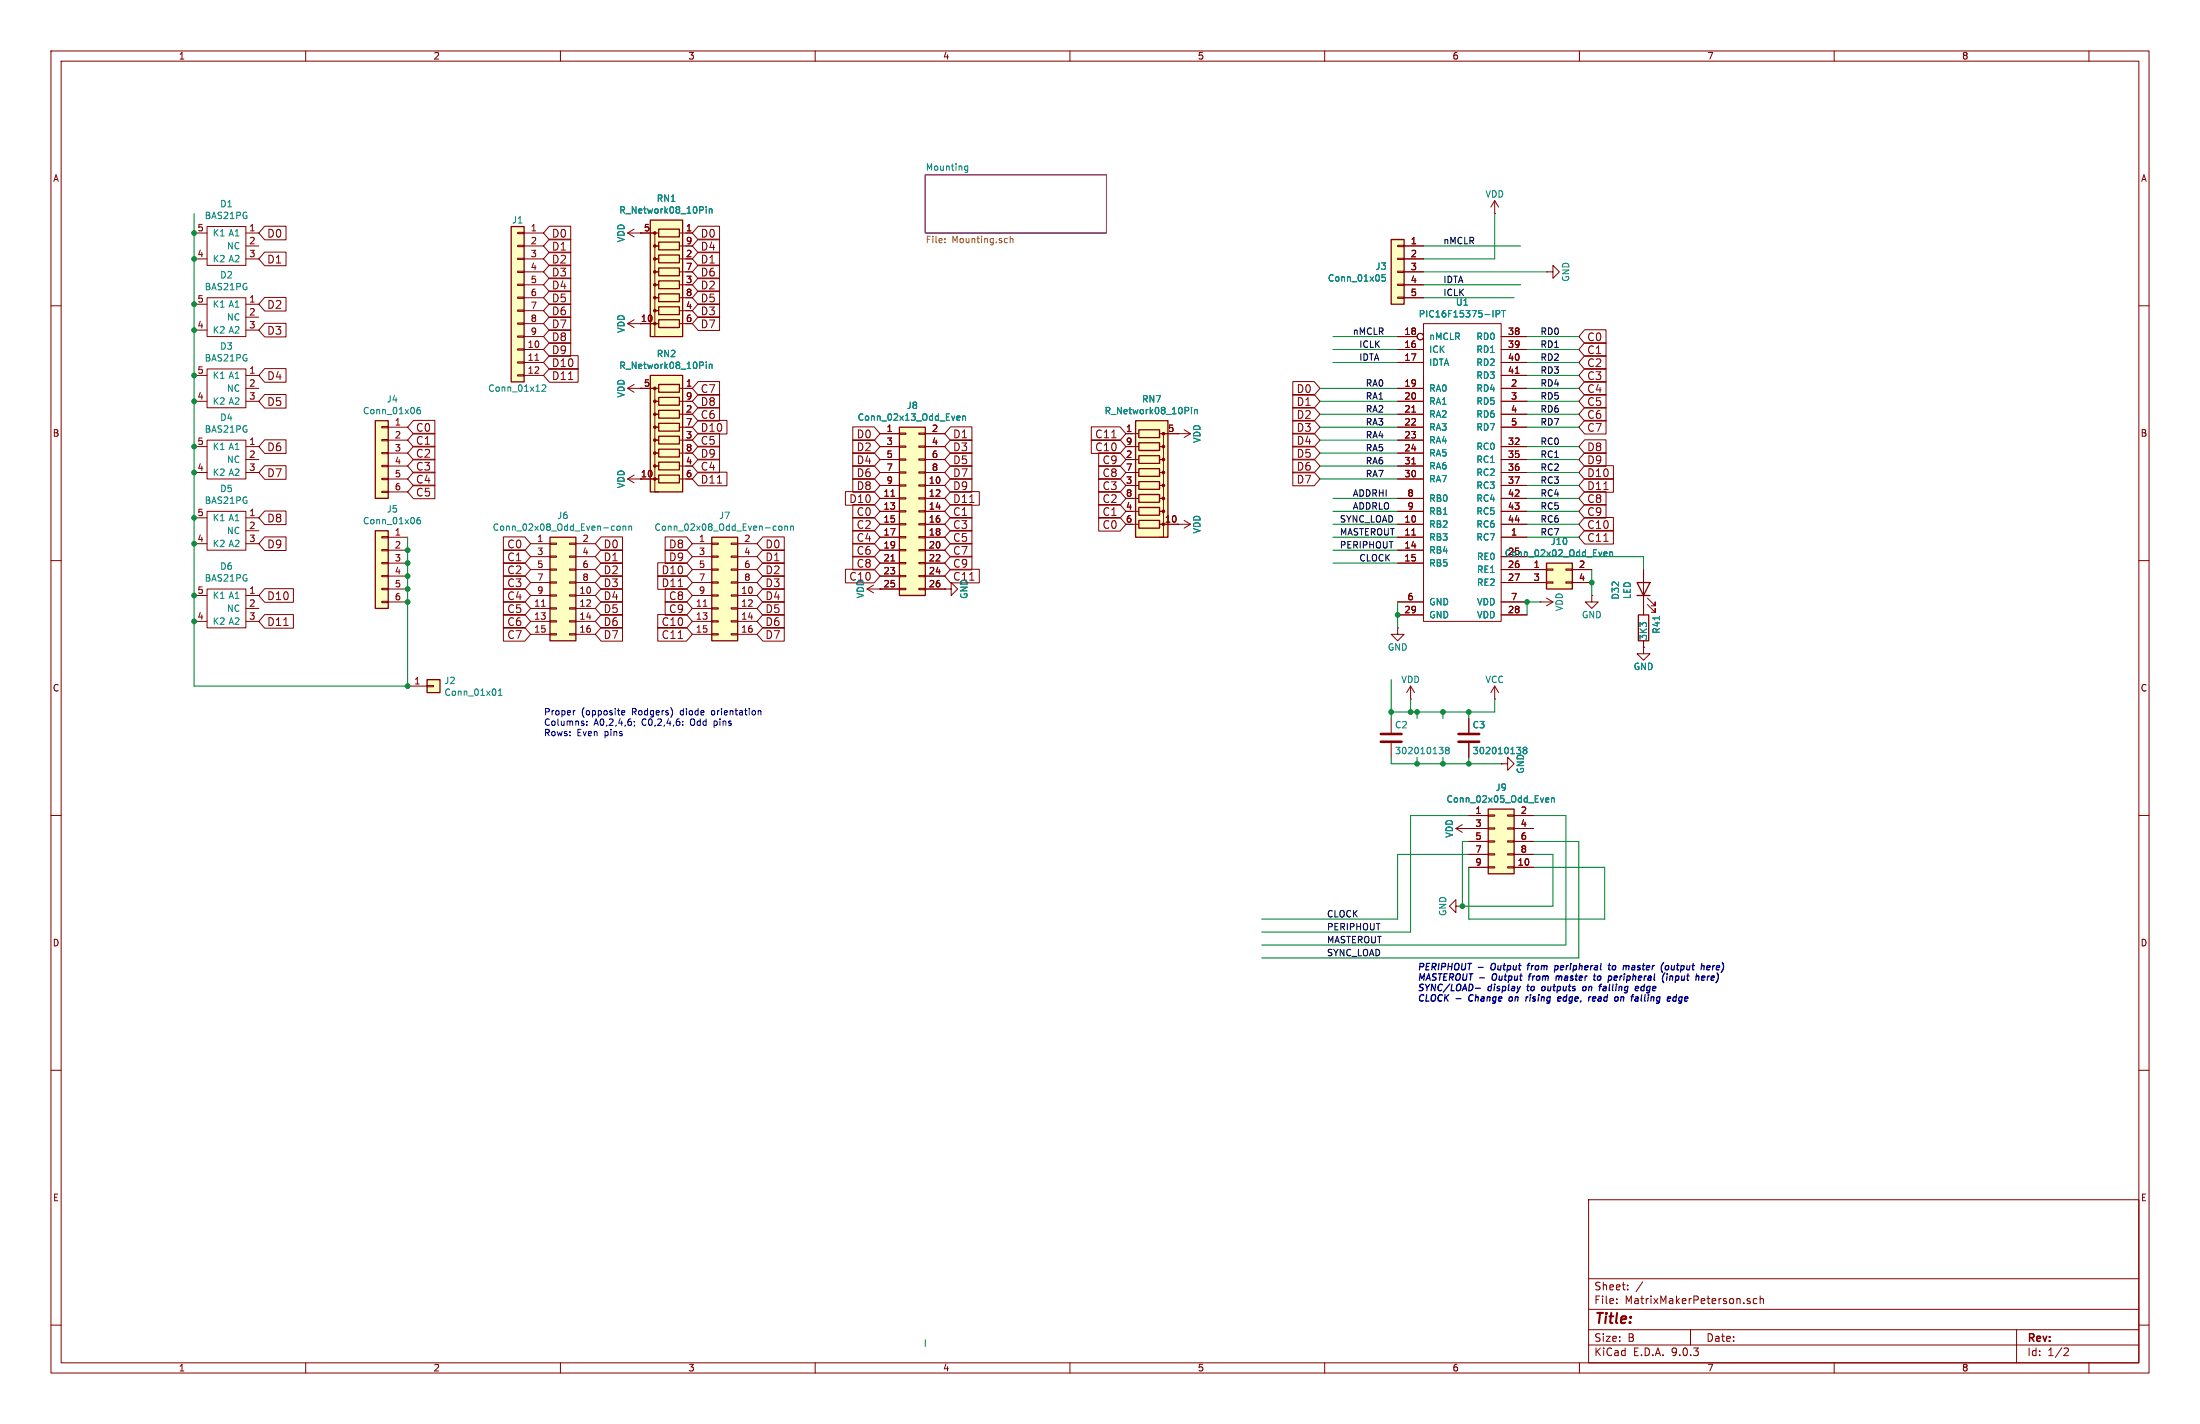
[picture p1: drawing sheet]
EESchema Schematic File Version 4
EELAYER 30 0
EELAYER END
$Descr B 17000 11000
encoding utf-8
Sheet 1 2
Title ""
Date ""
Rev ""
Comp ""
Comment1 ""
Comment2 ""
Comment3 ""
Comment4 ""
$EndDescr
$Comp
L 156adapter-rescue:Conn_01x12-conn J1
U 1 1
P 4000 2300
F 0 "J1" H 4000 2900 50  0000 C CNN
F 1 "Conn_01x12" H 4000 1600 50  0000 C CNN
F 2 "CLRConnector:KK156-12" H 4000 2300 50  0001 C CNN
F 3 "" H 4000 2300 50  0001 C CNN
	1    4000 2300
	-1   0    0    -1  
$EndComp
Text GLabel 4200 1800 2    60   Input ~ 0
D0
Text GLabel 4200 1900 2    60   Input ~ 0
D1
Text GLabel 4200 2000 2    60   Input ~ 0
D2
Text GLabel 4200 2100 2    60   Input ~ 0
D3
Text GLabel 4200 2200 2    60   Input ~ 0
D4
Text GLabel 4200 2300 2    60   Input ~ 0
D5
Text GLabel 4200 2400 2    60   Input ~ 0
D6
Text GLabel 4200 2500 2    60   Input ~ 0
D7
Text GLabel 4200 2700 2    60   Input ~ 0
D9
Text GLabel 4200 2800 2    60   Input ~ 0
D10
Text GLabel 4200 2900 2    60   Input ~ 0
D11
Text GLabel 4200 2600 2    60   Input ~ 0
D8
Text GLabel 6800 3750 0    60   Input ~ 0
D8
Text GLabel 6800 3350 0    60   Input ~ 0
D0
Text GLabel 7300 3350 2    60   Input ~ 0
D1
Text GLabel 6800 3450 0    60   Input ~ 0
D2
Text GLabel 7300 3450 2    60   Input ~ 0
D3
Text GLabel 6800 3550 0    60   Input ~ 0
D4
Text GLabel 7300 3550 2    60   Input ~ 0
D5
Text GLabel 6800 3650 0    60   Input ~ 0
D6
Text GLabel 7300 3650 2    60   Input ~ 0
D7
Text GLabel 6800 3850 0    60   Input ~ 0
D10
Text GLabel 7300 3750 2    60   Input ~ 0
D9
Text GLabel 7300 3850 2    60   Input ~ 0
D11
$Sheet
S 7150 1350 1400 450 
U 6018273B
F0 "Mounting" 50
F1 "Mounting.sch" 50
$EndSheet
Text GLabel 2000 1800 2    60   Input ~ 0
D0
Text GLabel 2000 2000 2    60   Input ~ 0
D1
Text GLabel 2000 2350 2    60   Input ~ 0
D2
Text GLabel 2000 2550 2    60   Input ~ 0
D3
Text GLabel 2000 2900 2    60   Input ~ 0
D4
Text GLabel 2000 3100 2    60   Input ~ 0
D5
Text GLabel 2000 3450 2    60   Input ~ 0
D6
Text GLabel 2000 3650 2    60   Input ~ 0
D7
Text GLabel 2000 4200 2    60   Input ~ 0
D9
Text GLabel 2000 4600 2    60   Input ~ 0
D10
Text GLabel 2000 4800 2    60   Input ~ 0
D11
Text GLabel 2000 4000 2    60   Input ~ 0
D8
Wire Wire Line
	7150 10400 7150 10350
$Comp
L Connector_Generic:Conn_01x05 J3
U 1 1
P 10800 2100
F 0 "J3" H 10880 2142 50  0000 L CNN
F 1 "Conn_01x05" H 10880 2051 50  0000 L CNN
F 2 "Connector_PinHeader_2.54mm:PinHeader_1x06_P2.54mm_Vertical" H 10800 2100 50  0001 C CNN
F 3 "~" H 10800 2100 50  0001 C CNN
	1    10800 2100
	-1   0    0    -1  
$EndComp
Text Label 10550 3000 0    50   ~ 0
RA0
Text Label 10550 3100 0    50   ~ 0
RA1
Text Label 10550 3200 0    50   ~ 0
RA2
Text Label 10550 3300 0    50   ~ 0
RA3
Text Label 10550 3400 0    50   ~ 0
RA4
Text Label 10550 3500 0    50   ~ 0
RA5
Text Label 10550 3600 0    50   ~ 0
RA6
Text Label 10550 3700 0    50   ~ 0
RA7
Wire Wire Line
	10800 3000 10200 3000
Wire Wire Line
	10800 3100 10200 3100
Wire Wire Line
	10800 3200 10200 3200
Wire Wire Line
	10800 3300 10200 3300
Wire Wire Line
	10800 3400 10200 3400
Wire Wire Line
	10800 3500 10200 3500
Wire Wire Line
	10800 3700 10200 3700
Wire Wire Line
	10800 3600 10200 3600
Text Label 11900 3450 0    50   ~ 0
RC0
Text Label 11900 3550 0    50   ~ 0
RC1
Text Label 11900 3650 0    50   ~ 0
RC2
Text Label 11900 3850 0    50   ~ 0
RC4
Text Label 11900 3950 0    50   ~ 0
RC5
Text Label 11900 4050 0    50   ~ 0
RC6
Text Label 11900 4150 0    50   ~ 0
RC7
Wire Wire Line
	11800 3550 12200 3550
Text Label 11900 3750 0    50   ~ 0
RC3
Wire Wire Line
	11800 3450 12200 3450
Wire Wire Line
	11800 3750 12200 3750
Wire Wire Line
	11800 3650 12200 3650
Wire Wire Line
	11800 4050 12200 4050
Wire Wire Line
	11800 4150 12200 4150
Wire Wire Line
	11800 3850 12200 3850
Wire Wire Line
	11800 3950 12200 3950
$Comp
L Connector_Generic:Conn_02x05_Odd_Even J9
U 1 1
P 11550 6500
F 0 "J9" H 11600 6917 50  0000 C CNN
F 1 "Conn_02x05_Odd_Even" H 11600 6826 50  0000 C CNN
F 2 "CLRLibrary:RibbonCableSocket_10_OddEven" H 11550 6500 50  0001 C CNN
F 3 "~" H 11550 6500 50  0001 C CNN
	1    11550 6500
	1    0    0    -1  
$EndComp
Text GLabel 10200 3000 0    60   Input ~ 0
D0
Text GLabel 10200 3100 0    60   Input ~ 0
D1
Text GLabel 10200 3200 0    60   Input ~ 0
D2
Text GLabel 10200 3300 0    60   Input ~ 0
D3
Text GLabel 10200 3400 0    60   Input ~ 0
D4
Text GLabel 10200 3500 0    60   Input ~ 0
D5
Text GLabel 10200 3600 0    60   Input ~ 0
D6
Text GLabel 10200 3700 0    60   Input ~ 0
D7
Text GLabel 6800 3950 0    60   Input ~ 0
C0
Text GLabel 6800 4050 0    60   Input ~ 0
C2
Text GLabel 7300 3950 2    60   Input ~ 0
C1
Text GLabel 6800 4150 0    60   Input ~ 0
C4
Text GLabel 7300 4050 2    60   Input ~ 0
C3
Wire Wire Line
	1500 1650 1500 1800
$Comp
L CLRLibrary:BAS21PG D1
U 1 1
P 1850 1700
F 0 "D1" H 1950 1825 50  0000 C CNN
F 1 "BAS21PG" H 1950 1734 50  0000 C CNN
F 2 "Package_TO_SOT_SMD:SOT-23-5_HandSoldering" H 1850 1700 50  0001 C CNN
F 3 "" H 1850 1700 50  0001 C CNN
	1    1850 1700
	-1   0    0    -1  
$EndComp
Wire Wire Line
	1500 2000 1500 2350
Wire Wire Line
	1500 1800 1500 2000
Connection ~ 1500 1800
Connection ~ 1500 2000
$Comp
L CLRLibrary:BAS21PG D2
U 1 1
P 1850 2250
F 0 "D2" H 1950 2375 50  0000 C CNN
F 1 "BAS21PG" H 1950 2284 50  0000 C CNN
F 2 "Package_TO_SOT_SMD:SOT-23-5_HandSoldering" H 1850 2250 50  0001 C CNN
F 3 "" H 1850 2250 50  0001 C CNN
	1    1850 2250
	-1   0    0    -1  
$EndComp
$Comp
L CLRLibrary:BAS21PG D3
U 1 1
P 1850 2800
F 0 "D3" H 1950 2925 50  0000 C CNN
F 1 "BAS21PG" H 1950 2834 50  0000 C CNN
F 2 "Package_TO_SOT_SMD:SOT-23-5_HandSoldering" H 1850 2800 50  0001 C CNN
F 3 "" H 1850 2800 50  0001 C CNN
	1    1850 2800
	-1   0    0    -1  
$EndComp
$Comp
L CLRLibrary:BAS21PG D4
U 1 1
P 1850 3350
F 0 "D4" H 1950 3475 50  0000 C CNN
F 1 "BAS21PG" H 1950 3384 50  0000 C CNN
F 2 "Package_TO_SOT_SMD:SOT-23-5_HandSoldering" H 1850 3350 50  0001 C CNN
F 3 "" H 1850 3350 50  0001 C CNN
	1    1850 3350
	-1   0    0    -1  
$EndComp
$Comp
L CLRLibrary:BAS21PG D5
U 1 1
P 1850 3900
F 0 "D5" H 1950 4025 50  0000 C CNN
F 1 "BAS21PG" H 1950 3934 50  0000 C CNN
F 2 "Package_TO_SOT_SMD:SOT-23-5_HandSoldering" H 1850 3900 50  0001 C CNN
F 3 "" H 1850 3900 50  0001 C CNN
	1    1850 3900
	-1   0    0    -1  
$EndComp
$Comp
L CLRLibrary:BAS21PG D6
U 1 1
P 1850 4500
F 0 "D6" H 1950 4625 50  0000 C CNN
F 1 "BAS21PG" H 1950 4534 50  0000 C CNN
F 2 "Package_TO_SOT_SMD:SOT-23-5_HandSoldering" H 1850 4500 50  0001 C CNN
F 3 "" H 1850 4500 50  0001 C CNN
	1    1850 4500
	-1   0    0    -1  
$EndComp
Wire Wire Line
	1500 2350 1500 2550
Connection ~ 1500 2350
Connection ~ 1500 2550
Wire Wire Line
	1500 2550 1500 2900
Connection ~ 1500 2900
Wire Wire Line
	1500 2900 1500 3100
Connection ~ 1500 3100
Wire Wire Line
	1500 3100 1500 3450
Connection ~ 1500 3450
Wire Wire Line
	1500 3450 1500 3650
Connection ~ 1500 3650
Wire Wire Line
	1500 3650 1500 4000
Connection ~ 1500 4000
Wire Wire Line
	1500 4000 1500 4200
Connection ~ 1500 4200
Wire Wire Line
	1500 4200 1500 4600
Connection ~ 1500 4600
Wire Wire Line
	1500 4600 1500 4800
$Comp
L Connector_Generic:Conn_01x06 J4
U 1 1
P 2950 3500
F 0 "J4" H 2868 3917 50  0000 C CNN
F 1 "Conn_01x06" H 2868 3826 50  0000 C CNN
F 2 "Connector_PinHeader_2.54mm:PinHeader_1x06_P2.54mm_Vertical" H 2950 3500 50  0001 C CNN
F 3 "~" H 2950 3500 50  0001 C CNN
	1    2950 3500
	-1   0    0    -1  
$EndComp
Text GLabel 3150 3300 2    60   Input ~ 0
C0
Text GLabel 3150 3400 2    60   Input ~ 0
C1
Text GLabel 3150 3500 2    60   Input ~ 0
C2
Text GLabel 3150 3600 2    60   Input ~ 0
C3
Text GLabel 3150 3700 2    60   Input ~ 0
C4
$Comp
L Connector_Generic:Conn_01x06 J5
U 1 1
P 2950 4350
F 0 "J5" H 2868 4767 50  0000 C CNN
F 1 "Conn_01x06" H 2868 4676 50  0000 C CNN
F 2 "Connector_PinHeader_2.54mm:PinHeader_1x06_P2.54mm_Vertical" H 2950 4350 50  0001 C CNN
F 3 "~" H 2950 4350 50  0001 C CNN
	1    2950 4350
	-1   0    0    -1  
$EndComp
Wire Wire Line
	1500 4800 1500 5300
Wire Wire Line
	1500 5300 3150 5300
Wire Wire Line
	3150 5300 3150 4650
Connection ~ 1500 4800
Connection ~ 3150 4250
Wire Wire Line
	3150 4250 3150 4150
Connection ~ 3150 4350
Wire Wire Line
	3150 4350 3150 4250
Connection ~ 3150 4450
Wire Wire Line
	3150 4450 3150 4350
Connection ~ 3150 4550
Wire Wire Line
	3150 4550 3150 4450
Connection ~ 3150 4650
Wire Wire Line
	3150 4650 3150 4550
$Comp
L CLRLibrary:R_Network08_10Pin RN1
U 1 1
P 5150 2200
F 0 "RN1" V 4483 2200 50  0000 C CNN
F 1 "R_Network08_10Pin" V 4574 2200 50  0000 C CNN
F 2 "CLRLibrary:EXBA10P" V 5725 2200 50  0001 C CNN
F 3 "http://www.vishay.com/docs/31509/csc.pdf" H 5150 2200 50  0001 C CNN
	1    5150 2200
	0    -1   1    0   
$EndComp
$Comp
L power:VDD #PWR?
U 1 1
P 4950 2500
AR Path="/5CFC7757/61FFE544" Ref="#PWR?"  Part="1" 
AR Path="/5CFEE74D/61FFE544" Ref="#PWR?"  Part="1" 
AR Path="/5CE81FF5/61FFE544" Ref="#PWR?"  Part="1" 
AR Path="/5CE982AE/61FFE544" Ref="#PWR?"  Part="1" 
AR Path="/5BA655A7/5D01C728/61FFE544" Ref="#PWR?"  Part="1" 
AR Path="/5D01CD70/61FFE544" Ref="#PWR?"  Part="1" 
AR Path="/5D08CCAD/61FFE544" Ref="#PWR?"  Part="1" 
AR Path="/5D117FD0/61FFE544" Ref="#PWR?"  Part="1" 
AR Path="/61FFE544" Ref="#PWR010"  Part="1" 
F 0 "#PWR010" H 4950 2350 50  0001 C CNN
F 1 "VDD" H 4950 2650 50  0000 C CNN
F 2 "" H 4950 2500 50  0001 C CNN
F 3 "" H 4950 2500 50  0001 C CNN
	1    4950 2500
	0    -1   -1   0   
$EndComp
$Comp
L power:VDD #PWR?
U 1 1
P 4950 1800
AR Path="/5CFC7757/61FFED93" Ref="#PWR?"  Part="1" 
AR Path="/5CFEE74D/61FFED93" Ref="#PWR?"  Part="1" 
AR Path="/5CE81FF5/61FFED93" Ref="#PWR?"  Part="1" 
AR Path="/5CE982AE/61FFED93" Ref="#PWR?"  Part="1" 
AR Path="/5BA655A7/5D01C728/61FFED93" Ref="#PWR?"  Part="1" 
AR Path="/5D01CD70/61FFED93" Ref="#PWR?"  Part="1" 
AR Path="/5D08CCAD/61FFED93" Ref="#PWR?"  Part="1" 
AR Path="/5D117FD0/61FFED93" Ref="#PWR?"  Part="1" 
AR Path="/61FFED93" Ref="#PWR09"  Part="1" 
F 0 "#PWR09" H 4950 1650 50  0001 C CNN
F 1 "VDD" H 4950 1950 50  0000 C CNN
F 2 "" H 4950 1800 50  0001 C CNN
F 3 "" H 4950 1800 50  0001 C CNN
	1    4950 1800
	0    -1   -1   0   
$EndComp
Text GLabel 5350 1800 2    60   Input ~ 0
D0
Text GLabel 5350 2000 2    60   Input ~ 0
D1
Text GLabel 5350 2200 2    60   Input ~ 0
D2
Text GLabel 5350 2400 2    60   Input ~ 0
D3
Text GLabel 5350 1900 2    60   Input ~ 0
D4
Text GLabel 5350 2300 2    60   Input ~ 0
D5
Text GLabel 5350 2100 2    60   Input ~ 0
D6
Text GLabel 5350 2500 2    60   Input ~ 0
D7
$Comp
L CLRLibrary:R_Network08_10Pin RN2
U 1 1
P 5150 3400
F 0 "RN2" V 4483 3400 50  0000 C CNN
F 1 "R_Network08_10Pin" V 4574 3400 50  0000 C CNN
F 2 "CLRLibrary:EXBA10P" V 5725 3400 50  0001 C CNN
F 3 "http://www.vishay.com/docs/31509/csc.pdf" H 5150 3400 50  0001 C CNN
	1    5150 3400
	0    -1   1    0   
$EndComp
$Comp
L power:VDD #PWR?
U 1 1
P 4950 3700
AR Path="/5CFC7757/62001956" Ref="#PWR?"  Part="1" 
AR Path="/5CFEE74D/62001956" Ref="#PWR?"  Part="1" 
AR Path="/5CE81FF5/62001956" Ref="#PWR?"  Part="1" 
AR Path="/5CE982AE/62001956" Ref="#PWR?"  Part="1" 
AR Path="/5BA655A7/5D01C728/62001956" Ref="#PWR?"  Part="1" 
AR Path="/5D01CD70/62001956" Ref="#PWR?"  Part="1" 
AR Path="/5D08CCAD/62001956" Ref="#PWR?"  Part="1" 
AR Path="/5D117FD0/62001956" Ref="#PWR?"  Part="1" 
AR Path="/62001956" Ref="#PWR012"  Part="1" 
F 0 "#PWR012" H 4950 3550 50  0001 C CNN
F 1 "VDD" H 4950 3850 50  0000 C CNN
F 2 "" H 4950 3700 50  0001 C CNN
F 3 "" H 4950 3700 50  0001 C CNN
	1    4950 3700
	0    -1   -1   0   
$EndComp
$Comp
L power:VDD #PWR?
U 1 1
P 4950 3000
AR Path="/5CFC7757/62001960" Ref="#PWR?"  Part="1" 
AR Path="/5CFEE74D/62001960" Ref="#PWR?"  Part="1" 
AR Path="/5CE81FF5/62001960" Ref="#PWR?"  Part="1" 
AR Path="/5CE982AE/62001960" Ref="#PWR?"  Part="1" 
AR Path="/5BA655A7/5D01C728/62001960" Ref="#PWR?"  Part="1" 
AR Path="/5D01CD70/62001960" Ref="#PWR?"  Part="1" 
AR Path="/5D08CCAD/62001960" Ref="#PWR?"  Part="1" 
AR Path="/5D117FD0/62001960" Ref="#PWR?"  Part="1" 
AR Path="/62001960" Ref="#PWR011"  Part="1" 
F 0 "#PWR011" H 4950 2850 50  0001 C CNN
F 1 "VDD" H 4950 3150 50  0000 C CNN
F 2 "" H 4950 3000 50  0001 C CNN
F 3 "" H 4950 3000 50  0001 C CNN
	1    4950 3000
	0    -1   -1   0   
$EndComp
Text GLabel 5350 3500 2    60   Input ~ 0
D9
Text GLabel 5350 3300 2    60   Input ~ 0
D10
Text GLabel 5350 3700 2    60   Input ~ 0
D11
Text GLabel 5350 3100 2    60   Input ~ 0
D8
$Comp
L 156adapter-rescue:Conn_02x08_Odd_Even-conn J6
U 1 1
P 4300 4500
F 0 "J6" H 4350 5017 50  0000 C CNN
F 1 "Conn_02x08_Odd_Even-conn" H 4350 4926 50  0000 C CNN
F 2 "CLRLibrary:MicromaTch-16" H 4300 4500 50  0001 C CNN
F 3 "" H 4300 4500 50  0001 C CNN
	1    4300 4500
	1    0    0    -1  
$EndComp
$Comp
L Device:LED D32
U 1 1
P 12700 4550
F 0 "D32" H 12691 4766 50  0000 C CNN
F 1 "LED" H 12691 4675 50  0000 C CNN
F 2 "LED_SMD:LED_0805_2012Metric" H 12700 4550 50  0001 C CNN
F 3 "~" H 12700 4550 50  0001 C CNN
	1    12700 4550
	0    -1   -1   0   
$EndComp
$Comp
L Device:R R41
U 1 1
P 12700 4850
F 0 "R41" V 12800 4800 50  0000 L CNN
F 1 "3K3" V 12700 4750 50  0000 L CNN
F 2 "Resistor_SMD:R_0603_1608Metric_Pad0.98x0.95mm_HandSolder" V 12630 4850 50  0001 C CNN
F 3 "~" H 12700 4850 50  0001 C CNN
	1    12700 4850
	1    0    0    -1  
$EndComp
$Comp
L power:VDD #PWR?
U 1 1
P 10900 5400
AR Path="/5CFC7757/5D07AF17" Ref="#PWR?"  Part="1" 
AR Path="/5CFEE74D/5D07AF17" Ref="#PWR?"  Part="1" 
AR Path="/5CE81FF5/5D07AF17" Ref="#PWR?"  Part="1" 
AR Path="/5CE982AE/5D07AF17" Ref="#PWR?"  Part="1" 
AR Path="/5BA655A7/5D01C728/5D07AF17" Ref="#PWR?"  Part="1" 
AR Path="/5D01CD70/5D07AF17" Ref="#PWR?"  Part="1" 
AR Path="/5D08CCAD/5D07AF17" Ref="#PWR?"  Part="1" 
AR Path="/5D117FD0/5D07AF17" Ref="#PWR?"  Part="1" 
AR Path="/5D07AF17" Ref="#PWR047"  Part="1" 
F 0 "#PWR047" H 10900 5250 50  0001 C CNN
F 1 "VDD" H 10900 5550 50  0000 C CNN
F 2 "" H 10900 5400 50  0001 C CNN
F 3 "" H 10900 5400 50  0001 C CNN
	1    10900 5400
	1    0    0    -1  
$EndComp
Wire Wire Line
	10900 5500 10900 5400
$Comp
L Device:C C?
U 1 1
P 10750 5700
AR Path="/5CFC7757/5D07AF05" Ref="C?"  Part="1" 
AR Path="/5CFEE74D/5D07AF05" Ref="C?"  Part="1" 
AR Path="/5CE81FF5/5D07AF05" Ref="C?"  Part="1" 
AR Path="/5CE982AE/5D07AF05" Ref="C?"  Part="1" 
AR Path="/5BA655A7/5D01C728/5D07AF05" Ref="C?"  Part="1" 
AR Path="/5D01CD70/5D07AF05" Ref="C?"  Part="1" 
AR Path="/5D08CCAD/5D07AF05" Ref="C?"  Part="1" 
AR Path="/5D117FD0/5D07AF05" Ref="C?"  Part="1" 
AR Path="/5D07AF05" Ref="C2"  Part="1" 
F 0 "C2" H 10775 5800 50  0000 L CNN
F 1 "302010138" H 10775 5600 50  0000 L CNN
F 2 "Capacitor_SMD:C_0603_1608Metric_Pad1.08x0.95mm_HandSolder" H 10788 5550 50  0001 C CNN
F 3 "" H 10750 5700 50  0001 C CNN
	1    10750 5700
	1    0    0    -1  
$EndComp
Wire Wire Line
	10750 5550 10750 5500
Wire Wire Line
	10950 5500 10950 5550
Connection ~ 10900 5500
Wire Wire Line
	11150 5500 11150 5550
Connection ~ 10950 5500
Wire Wire Line
	10750 5850 10750 5900
Wire Wire Line
	10950 5850 10950 5900
Connection ~ 10950 5900
Wire Wire Line
	11150 5850 11150 5900
Connection ~ 11150 5900
$Comp
L Device:C C?
U 1 1
P 11350 5700
AR Path="/5CFC7757/5D07AF19" Ref="C?"  Part="1" 
AR Path="/5CFEE74D/5D07AF19" Ref="C?"  Part="1" 
AR Path="/5CE81FF5/5D07AF19" Ref="C?"  Part="1" 
AR Path="/5CE982AE/5D07AF19" Ref="C?"  Part="1" 
AR Path="/5BA655A7/5D01C728/5D07AF19" Ref="C?"  Part="1" 
AR Path="/5D01CD70/5D07AF19" Ref="C?"  Part="1" 
AR Path="/5D08CCAD/5D07AF19" Ref="C?"  Part="1" 
AR Path="/5D117FD0/5D07AF19" Ref="C?"  Part="1" 
AR Path="/5D07AF19" Ref="C3"  Part="1" 
F 0 "C3" H 11375 5800 50  0000 L CNN
F 1 "302010138" H 11375 5600 50  0000 L CNN
F 2 "Capacitor_SMD:C_0603_1608Metric_Pad1.08x0.95mm_HandSolder" H 11388 5550 50  0001 C CNN
F 3 "" H 11350 5700 50  0001 C CNN
	1    11350 5700
	1    0    0    -1  
$EndComp
Wire Wire Line
	11350 5900 11350 5850
Connection ~ 11350 5900
Wire Wire Line
	11350 5500 11350 5550
Connection ~ 11150 5500
Connection ~ 11350 5500
$Comp
L power:VCC #PWR?
U 1 1
P 11550 5400
AR Path="/5CFC7757/5D07AF20" Ref="#PWR?"  Part="1" 
AR Path="/5CFEE74D/5D07AF20" Ref="#PWR?"  Part="1" 
AR Path="/5CE81FF5/5D07AF20" Ref="#PWR?"  Part="1" 
AR Path="/5CE982AE/5D07AF20" Ref="#PWR?"  Part="1" 
AR Path="/5BA655A7/5D01C728/5D07AF20" Ref="#PWR?"  Part="1" 
AR Path="/5D01CD70/5D07AF20" Ref="#PWR?"  Part="1" 
AR Path="/5D08CCAD/5D07AF20" Ref="#PWR?"  Part="1" 
AR Path="/5D117FD0/5D07AF20" Ref="#PWR?"  Part="1" 
AR Path="/5D07AF20" Ref="#PWR051"  Part="1" 
F 0 "#PWR051" H 11550 5250 50  0001 C CNN
F 1 "VCC" H 11550 5550 50  0000 C CNN
F 2 "" H 11550 5400 50  0001 C CNN
F 3 "" H 11550 5400 50  0001 C CNN
	1    11550 5400
	1    0    0    -1  
$EndComp
Wire Wire Line
	11550 5400 11550 5500
Wire Wire Line
	11550 5500 11350 5500
$Comp
L power:GND #PWR?
U 1 1
P 11600 5900
AR Path="/5CFC7757/5D07AF23" Ref="#PWR?"  Part="1" 
AR Path="/5CFEE74D/5D07AF23" Ref="#PWR?"  Part="1" 
AR Path="/5CE81FF5/5D07AF23" Ref="#PWR?"  Part="1" 
AR Path="/5CE982AE/5D07AF23" Ref="#PWR?"  Part="1" 
AR Path="/5BA655A7/5D01C728/5D07AF23" Ref="#PWR?"  Part="1" 
AR Path="/5D01CD70/5D07AF23" Ref="#PWR?"  Part="1" 
AR Path="/5D08CCAD/5D07AF23" Ref="#PWR?"  Part="1" 
AR Path="/5D117FD0/5D07AF23" Ref="#PWR?"  Part="1" 
AR Path="/5D07AF23" Ref="#PWR052"  Part="1" 
F 0 "#PWR052" H 11600 5650 50  0001 C CNN
F 1 "GND" H 11600 5750 50  0000 C CNN
F 2 "" H 11600 5900 50  0001 C CNN
F 3 "" H 11600 5900 50  0001 C CNN
	1    11600 5900
	0    -1   -1   0   
$EndComp
Wire Wire Line
	10750 5900 10950 5900
Wire Wire Line
	10900 5500 10750 5500
Wire Wire Line
	10950 5500 10900 5500
Wire Wire Line
	10950 5900 11150 5900
Wire Wire Line
	11150 5900 11350 5900
Wire Wire Line
	11350 5900 11600 5900
Wire Wire Line
	11150 5500 10950 5500
Wire Wire Line
	11350 5500 11150 5500
Wire Wire Line
	11550 2000 11550 1650
Wire Wire Line
	11000 2000 11550 2000
$Comp
L power:VDD #PWR?
U 1 1
P 11550 1650
AR Path="/5CFC7757/5E2D530B" Ref="#PWR?"  Part="1" 
AR Path="/5CFEE74D/5E2D530B" Ref="#PWR?"  Part="1" 
AR Path="/5CE81FF5/5E2D530B" Ref="#PWR?"  Part="1" 
AR Path="/5CE982AE/5E2D530B" Ref="#PWR?"  Part="1" 
AR Path="/5BA655A7/5D01C728/5E2D530B" Ref="#PWR?"  Part="1" 
AR Path="/5D01CD70/5E2D530B" Ref="#PWR?"  Part="1" 
AR Path="/5D08CCAD/5E2D530B" Ref="#PWR?"  Part="1" 
AR Path="/5D117FD0/5E2D530B" Ref="#PWR?"  Part="1" 
AR Path="/5E2D530B" Ref="#PWR050"  Part="1" 
F 0 "#PWR050" H 11550 1500 50  0001 C CNN
F 1 "VDD" H 11550 1800 50  0000 C CNN
F 2 "" H 11550 1650 50  0001 C CNN
F 3 "" H 11550 1650 50  0001 C CNN
	1    11550 1650
	1    0    0    -1  
$EndComp
Wire Wire Line
	11000 2100 11950 2100
Wire Wire Line
	11000 2200 11750 2200
Wire Wire Line
	11700 2300 11000 2300
Text Label 10250 7200 0    50   ~ 0
PERIPHOUT
Text Label 10250 7300 0    50   ~ 0
MASTEROUT
Text Label 10250 7100 0    50   ~ 0
CLOCK
Text Label 10250 7400 0    50   ~ 0
SYNC_LOAD
$Comp
L power:VDD #PWR?
U 1 1
P 11350 6400
AR Path="/5CFC7757/5E3C70B6" Ref="#PWR?"  Part="1" 
AR Path="/5CFEE74D/5E3C70B6" Ref="#PWR?"  Part="1" 
AR Path="/5CE81FF5/5E3C70B6" Ref="#PWR?"  Part="1" 
AR Path="/5CE982AE/5E3C70B6" Ref="#PWR?"  Part="1" 
AR Path="/5BA655A7/5D01C728/5E3C70B6" Ref="#PWR?"  Part="1" 
AR Path="/5D01CD70/5E3C70B6" Ref="#PWR?"  Part="1" 
AR Path="/5D08CCAD/5E3C70B6" Ref="#PWR?"  Part="1" 
AR Path="/5D117FD0/5E3C70B6" Ref="#PWR?"  Part="1" 
AR Path="/5E3C70B6" Ref="#PWR049"  Part="1" 
F 0 "#PWR049" H 11350 6250 50  0001 C CNN
F 1 "VDD" H 11350 6550 50  0000 C CNN
F 2 "" H 11350 6400 50  0001 C CNN
F 3 "" H 11350 6400 50  0001 C CNN
	1    11350 6400
	0    -1   -1   0   
$EndComp
$Comp
L power:GND #PWR?
U 1 1
P 11300 7000
AR Path="/5CFC7757/5E3C7124" Ref="#PWR?"  Part="1" 
AR Path="/5CFEE74D/5E3C7124" Ref="#PWR?"  Part="1" 
AR Path="/5CE81FF5/5E3C7124" Ref="#PWR?"  Part="1" 
AR Path="/5CE982AE/5E3C7124" Ref="#PWR?"  Part="1" 
AR Path="/5BA655A7/5D01C728/5E3C7124" Ref="#PWR?"  Part="1" 
AR Path="/5D01CD70/5E3C7124" Ref="#PWR?"  Part="1" 
AR Path="/5D08CCAD/5E3C7124" Ref="#PWR?"  Part="1" 
AR Path="/5D117FD0/5E3C7124" Ref="#PWR?"  Part="1" 
AR Path="/5E3C7124" Ref="#PWR048"  Part="1" 
F 0 "#PWR048" H 11300 6750 50  0001 C CNN
F 1 "GND" H 11300 6850 50  0000 C CNN
F 2 "" H 11300 7000 50  0001 C CNN
F 3 "" H 11300 7000 50  0001 C CNN
	1    11300 7000
	0    1    1    0   
$EndComp
Wire Wire Line
	10750 5250 10750 5500
Connection ~ 10750 5500
Text Notes 10950 7750 0    50   Italic 10
PERIPHOUT - Output from peripheral to master (output here)\nMASTEROUT - Output from master to peripheral (input here)\nSYNC/LOAD- display to outputs on falling edge\nCLOCK - Change on rising edge, read on falling edge
Wire Wire Line
	9750 7100 10800 7100
Wire Wire Line
	10800 7100 10800 6600
Wire Wire Line
	10800 6600 11350 6600
Wire Wire Line
	9750 7200 10900 7200
Wire Wire Line
	10900 7200 10900 6300
Wire Wire Line
	10900 6300 11350 6300
Wire Wire Line
	9750 7300 12100 7300
Wire Wire Line
	12100 7300 12100 6300
Wire Wire Line
	12100 6300 11850 6300
Wire Wire Line
	9750 7400 12200 7400
Wire Wire Line
	12200 7400 12200 6500
Wire Wire Line
	12200 6500 11850 6500
Wire Wire Line
	11300 7000 11300 6500
Wire Wire Line
	11300 6500 11350 6500
Wire Wire Line
	11300 7000 12000 7000
Wire Wire Line
	12000 7000 12000 6600
Wire Wire Line
	12000 6600 11850 6600
Connection ~ 11300 7000
Wire Wire Line
	11350 6700 11350 7100
Wire Wire Line
	11350 7100 12400 7100
Wire Wire Line
	11850 6700 12400 6700
Wire Wire Line
	12400 6700 12400 7100
$Comp
L CLRLibrary:PIC16F15375-IPT U1
U 1 1
P 11050 2550
F 0 "U1" H 11300 2765 50  0000 C CNN
F 1 "PIC16F15375-IPT" H 11300 2674 50  0000 C CNN
F 2 "Package_QFP:LQFP-44_10x10mm_P0.8mm" H 11050 2550 50  0001 C CNN
F 3 "" H 11050 2550 50  0001 C CNN
	1    11050 2550
	1    0    0    -1  
$EndComp
Text Label 10500 4350 0    50   ~ 0
CLOCK
Text Label 10350 4250 0    50   ~ 0
PERIPHOUT
Text Label 10350 4150 0    50   ~ 0
MASTEROUT
Text Label 10350 4050 0    50   ~ 0
SYNC_LOAD
Wire Wire Line
	10300 4150 10800 4150
Wire Wire Line
	10300 4050 10800 4050
Wire Wire Line
	10300 4350 10800 4350
Wire Wire Line
	10300 4250 10800 4250
$Comp
L power:GND #PWR?
U 1 1
P 10800 4850
AR Path="/5CFC7757/5E4937EA" Ref="#PWR?"  Part="1" 
AR Path="/5CFEE74D/5E4937EA" Ref="#PWR?"  Part="1" 
AR Path="/5CE81FF5/5E4937EA" Ref="#PWR?"  Part="1" 
AR Path="/5CE982AE/5E4937EA" Ref="#PWR?"  Part="1" 
AR Path="/5BA655A7/5D01C728/5E4937EA" Ref="#PWR?"  Part="1" 
AR Path="/5D01CD70/5E4937EA" Ref="#PWR?"  Part="1" 
AR Path="/5D08CCAD/5E4937EA" Ref="#PWR?"  Part="1" 
AR Path="/5D117FD0/5E4937EA" Ref="#PWR?"  Part="1" 
AR Path="/5E4937EA" Ref="#PWR046"  Part="1" 
F 0 "#PWR046" H 10800 4600 50  0001 C CNN
F 1 "GND" H 10800 4700 50  0000 C CNN
F 2 "" H 10800 4850 50  0001 C CNN
F 3 "" H 10800 4850 50  0001 C CNN
	1    10800 4850
	1    0    0    -1  
$EndComp
Wire Wire Line
	10800 4850 10800 4750
Connection ~ 10800 4750
Wire Wire Line
	10800 4750 10800 4650
$Comp
L power:VDD #PWR?
U 1 1
P 11900 4650
AR Path="/5CFC7757/5E4BC2C7" Ref="#PWR?"  Part="1" 
AR Path="/5CFEE74D/5E4BC2C7" Ref="#PWR?"  Part="1" 
AR Path="/5CE81FF5/5E4BC2C7" Ref="#PWR?"  Part="1" 
AR Path="/5CE982AE/5E4BC2C7" Ref="#PWR?"  Part="1" 
AR Path="/5BA655A7/5D01C728/5E4BC2C7" Ref="#PWR?"  Part="1" 
AR Path="/5D01CD70/5E4BC2C7" Ref="#PWR?"  Part="1" 
AR Path="/5D08CCAD/5E4BC2C7" Ref="#PWR?"  Part="1" 
AR Path="/5D117FD0/5E4BC2C7" Ref="#PWR?"  Part="1" 
AR Path="/5E4BC2C7" Ref="#PWR053"  Part="1" 
F 0 "#PWR053" H 11900 4500 50  0001 C CNN
F 1 "VDD" H 11900 4800 50  0000 C CNN
F 2 "" H 11900 4650 50  0001 C CNN
F 3 "" H 11900 4650 50  0001 C CNN
	1    11900 4650
	0    1    1    0   
$EndComp
Wire Wire Line
	11900 4650 11800 4650
Wire Wire Line
	11800 4650 11800 4750
Connection ~ 11800 4650
Text Label 11150 1900 0    50   ~ 0
nMCLR
Text Label 11150 2200 0    50   ~ 0
IDTA
Text Label 11150 2300 0    50   ~ 0
ICLK
Wire Wire Line
	10300 2700 10800 2700
Wire Wire Line
	10300 2600 10800 2600
Wire Wire Line
	10300 2800 10800 2800
Text Label 10450 2600 0    50   ~ 0
nMCLR
Text Label 10500 2800 0    50   ~ 0
IDTA
Text Label 10500 2700 0    50   ~ 0
ICLK
$Comp
L power:GND #PWR?
U 1 1
P 11950 2100
AR Path="/5CFC7757/5E53921E" Ref="#PWR?"  Part="1" 
AR Path="/5CFEE74D/5E53921E" Ref="#PWR?"  Part="1" 
AR Path="/5CE81FF5/5E53921E" Ref="#PWR?"  Part="1" 
AR Path="/5CE982AE/5E53921E" Ref="#PWR?"  Part="1" 
AR Path="/5BA655A7/5D01C728/5E53921E" Ref="#PWR?"  Part="1" 
AR Path="/5D01CD70/5E53921E" Ref="#PWR?"  Part="1" 
AR Path="/5D08CCAD/5E53921E" Ref="#PWR?"  Part="1" 
AR Path="/5D117FD0/5E53921E" Ref="#PWR?"  Part="1" 
AR Path="/5E53921E" Ref="#PWR054"  Part="1" 
F 0 "#PWR054" H 11950 1850 50  0001 C CNN
F 1 "GND" H 11950 1950 50  0000 C CNN
F 2 "" H 11950 2100 50  0001 C CNN
F 3 "" H 11950 2100 50  0001 C CNN
	1    11950 2100
	0    -1   -1   0   
$EndComp
Wire Wire Line
	11000 1900 11750 1900
Text Label 10450 3950 0    50   ~ 0
ADDRLO
Text Label 10450 3850 0    50   ~ 0
ADDRHI
Wire Wire Line
	10300 3850 10800 3850
Wire Wire Line
	10300 3950 10800 3950
Wire Wire Line
	11800 4300 12700 4300
Wire Wire Line
	12700 4300 12700 4400
$Comp
L power:GND #PWR?
U 1 1
P 12700 5000
AR Path="/5CFC7757/5EA5F3CD" Ref="#PWR?"  Part="1" 
AR Path="/5CFEE74D/5EA5F3CD" Ref="#PWR?"  Part="1" 
AR Path="/5CE81FF5/5EA5F3CD" Ref="#PWR?"  Part="1" 
AR Path="/5CE982AE/5EA5F3CD" Ref="#PWR?"  Part="1" 
AR Path="/5BA655A7/5D01C728/5EA5F3CD" Ref="#PWR?"  Part="1" 
AR Path="/5D01CD70/5EA5F3CD" Ref="#PWR?"  Part="1" 
AR Path="/5D08CCAD/5EA5F3CD" Ref="#PWR?"  Part="1" 
AR Path="/5D117FD0/5EA5F3CD" Ref="#PWR?"  Part="1" 
AR Path="/5EA5F3CD" Ref="#PWR056"  Part="1" 
F 0 "#PWR056" H 12700 4750 50  0001 C CNN
F 1 "GND" H 12700 4850 50  0000 C CNN
F 2 "" H 12700 5000 50  0001 C CNN
F 3 "" H 12700 5000 50  0001 C CNN
	1    12700 5000
	1    0    0    -1  
$EndComp
$Comp
L CLRLibrary:R_Network08_10Pin RN7
U 1 1
P 8900 3750
F 0 "RN7" V 8233 3750 50  0000 C CNN
F 1 "R_Network08_10Pin" V 8324 3750 50  0000 C CNN
F 2 "CLRLibrary:EXBA10P" V 9475 3750 50  0001 C CNN
F 3 "http://www.vishay.com/docs/31509/csc.pdf" H 8900 3750 50  0001 C CNN
	1    8900 3750
	0    1    1    0   
$EndComp
Text GLabel 12200 3550 2    60   Input ~ 0
D9
Text GLabel 12200 3650 2    60   Input ~ 0
D10
Text GLabel 12200 3750 2    60   Input ~ 0
D11
Text GLabel 12200 3450 2    60   Input ~ 0
D8
Text GLabel 12200 2600 2    60   Input ~ 0
C0
Text GLabel 12200 2700 2    60   Input ~ 0
C1
Text GLabel 12200 2800 2    60   Input ~ 0
C2
Text GLabel 12200 2900 2    60   Input ~ 0
C3
Text GLabel 12200 3000 2    60   Input ~ 0
C4
Text GLabel 12200 3100 2    60   Input ~ 0
C5
Text GLabel 12200 3200 2    60   Input ~ 0
C6
Text GLabel 12200 3300 2    60   Input ~ 0
C7
Text GLabel 12200 3850 2    60   Input ~ 0
C8
Text GLabel 12200 3950 2    60   Input ~ 0
C9
Text GLabel 12200 4050 2    60   Input ~ 0
C10
Text GLabel 12200 4150 2    60   Input ~ 0
C11
Text Label 11900 2600 0    50   ~ 0
RD0
Text Label 11900 2700 0    50   ~ 0
RD1
Text Label 11900 2800 0    50   ~ 0
RD2
Text Label 11900 3000 0    50   ~ 0
RD4
Text Label 11900 3100 0    50   ~ 0
RD5
Text Label 11900 3200 0    50   ~ 0
RD6
Text Label 11900 3300 0    50   ~ 0
RD7
Wire Wire Line
	11800 2700 12200 2700
Text Label 11900 2900 0    50   ~ 0
RD3
Wire Wire Line
	11800 2600 12200 2600
Wire Wire Line
	11800 2900 12200 2900
Wire Wire Line
	11800 2800 12200 2800
Wire Wire Line
	11800 3200 12200 3200
Wire Wire Line
	11800 3300 12200 3300
Wire Wire Line
	11800 3000 12200 3000
Wire Wire Line
	11800 3100 12200 3100
Text GLabel 8700 4050 0    60   Input ~ 0
C0
Text GLabel 8700 3950 0    60   Input ~ 0
C1
Text GLabel 8700 3850 0    60   Input ~ 0
C2
Text GLabel 8700 3750 0    60   Input ~ 0
C3
Text GLabel 5350 3600 2    60   Input ~ 0
C4
Text GLabel 5350 3400 2    60   Input ~ 0
C5
Text GLabel 5350 3200 2    60   Input ~ 0
C6
Text GLabel 5350 3000 2    60   Input ~ 0
C7
Text GLabel 8700 3650 0    60   Input ~ 0
C8
Text GLabel 8700 3550 0    60   Input ~ 0
C9
Text GLabel 8700 3450 0    60   Input ~ 0
C10
Text GLabel 8700 3350 0    60   Input ~ 0
C11
$Comp
L power:VDD #PWR?
U 1 1
P 9100 3350
AR Path="/5CFC7757/620F2205" Ref="#PWR?"  Part="1" 
AR Path="/5CFEE74D/620F2205" Ref="#PWR?"  Part="1" 
AR Path="/5CE81FF5/620F2205" Ref="#PWR?"  Part="1" 
AR Path="/5CE982AE/620F2205" Ref="#PWR?"  Part="1" 
AR Path="/5BA655A7/5D01C728/620F2205" Ref="#PWR?"  Part="1" 
AR Path="/5D01CD70/620F2205" Ref="#PWR?"  Part="1" 
AR Path="/5D08CCAD/620F2205" Ref="#PWR?"  Part="1" 
AR Path="/5D117FD0/620F2205" Ref="#PWR?"  Part="1" 
AR Path="/620F2205" Ref="#PWR05"  Part="1" 
F 0 "#PWR05" H 9100 3200 50  0001 C CNN
F 1 "VDD" H 9100 3500 50  0000 C CNN
F 2 "" H 9100 3350 50  0001 C CNN
F 3 "" H 9100 3350 50  0001 C CNN
	1    9100 3350
	0    1    1    0   
$EndComp
$Comp
L power:VDD #PWR?
U 1 1
P 9100 4050
AR Path="/5CFC7757/620F2522" Ref="#PWR?"  Part="1" 
AR Path="/5CFEE74D/620F2522" Ref="#PWR?"  Part="1" 
AR Path="/5CE81FF5/620F2522" Ref="#PWR?"  Part="1" 
AR Path="/5CE982AE/620F2522" Ref="#PWR?"  Part="1" 
AR Path="/5BA655A7/5D01C728/620F2522" Ref="#PWR?"  Part="1" 
AR Path="/5D01CD70/620F2522" Ref="#PWR?"  Part="1" 
AR Path="/5D08CCAD/620F2522" Ref="#PWR?"  Part="1" 
AR Path="/5D117FD0/620F2522" Ref="#PWR?"  Part="1" 
AR Path="/620F2522" Ref="#PWR06"  Part="1" 
F 0 "#PWR06" H 9100 3900 50  0001 C CNN
F 1 "VDD" H 9100 4200 50  0000 C CNN
F 2 "" H 9100 4050 50  0001 C CNN
F 3 "" H 9100 4050 50  0001 C CNN
	1    9100 4050
	0    1    1    0   
$EndComp
Text GLabel 4600 4200 2    60   Input ~ 0
D0
Text GLabel 4600 4300 2    60   Input ~ 0
D1
Text GLabel 4600 4400 2    60   Input ~ 0
D2
Text GLabel 4600 4500 2    60   Input ~ 0
D3
Text GLabel 4600 4600 2    60   Input ~ 0
D4
Text GLabel 4600 4700 2    60   Input ~ 0
D5
Text GLabel 4600 4800 2    60   Input ~ 0
D6
Text GLabel 4600 4900 2    60   Input ~ 0
D7
Text GLabel 4100 4200 0    60   Input ~ 0
C0
Text GLabel 4100 4300 0    60   Input ~ 0
C1
Text GLabel 4100 4400 0    60   Input ~ 0
C2
Text GLabel 4100 4500 0    60   Input ~ 0
C3
Text GLabel 4100 4600 0    60   Input ~ 0
C4
Text GLabel 4100 4700 0    60   Input ~ 0
C5
Text GLabel 4100 4800 0    60   Input ~ 0
C6
Text GLabel 4100 4900 0    60   Input ~ 0
C7
$Comp
L Connector_Generic:Conn_02x13_Odd_Even J8
U 1 1
P 7000 3950
F 0 "J8" H 7050 4767 50  0000 C CNN
F 1 "Conn_02x13_Odd_Even" H 7050 4676 50  0000 C CNN
F 2 "CLRLibrary:RibbonCableSocket_26_OddEven" H 7000 3950 50  0001 C CNN
F 3 "~" H 7000 3950 50  0001 C CNN
	1    7000 3950
	1    0    0    -1  
$EndComp
Text GLabel 6800 4250 0    60   Input ~ 0
C6
Text GLabel 6800 4350 0    60   Input ~ 0
C8
Text GLabel 6800 4450 0    60   Input ~ 0
C10
Text GLabel 7300 4150 2    60   Input ~ 0
C5
Text GLabel 7300 4250 2    60   Input ~ 0
C7
Text GLabel 7300 4350 2    60   Input ~ 0
C9
Text GLabel 7300 4450 2    60   Input ~ 0
C11
$Comp
L power:VDD #PWR?
U 1 1
P 6800 4550
AR Path="/5CFC7757/6212743A" Ref="#PWR?"  Part="1" 
AR Path="/5CFEE74D/6212743A" Ref="#PWR?"  Part="1" 
AR Path="/5CE81FF5/6212743A" Ref="#PWR?"  Part="1" 
AR Path="/5CE982AE/6212743A" Ref="#PWR?"  Part="1" 
AR Path="/5BA655A7/5D01C728/6212743A" Ref="#PWR?"  Part="1" 
AR Path="/5D01CD70/6212743A" Ref="#PWR?"  Part="1" 
AR Path="/5D08CCAD/6212743A" Ref="#PWR?"  Part="1" 
AR Path="/5D117FD0/6212743A" Ref="#PWR?"  Part="1" 
AR Path="/6212743A" Ref="#PWR01"  Part="1" 
F 0 "#PWR01" H 6800 4400 50  0001 C CNN
F 1 "VDD" H 6800 4700 50  0000 C CNN
F 2 "" H 6800 4550 50  0001 C CNN
F 3 "" H 6800 4550 50  0001 C CNN
	1    6800 4550
	0    -1   -1   0   
$EndComp
$Comp
L power:GND #PWR02
U 1 1
P 7300 4550
F 0 "#PWR02" H 7300 4300 50  0001 C CNN
F 1 "GND" H 7300 4400 50  0000 C CNN
F 2 "" H 7300 4550 50  0001 C CNN
F 3 "" H 7300 4550 50  0001 C CNN
	1    7300 4550
	0    -1   -1   0   
$EndComp
Text GLabel 3150 3800 2    60   Input ~ 0
C5
$Comp
L 156adapter-rescue:Conn_02x08_Odd_Even-conn J7
U 1 1
P 5550 4500
F 0 "J7" H 5600 5017 50  0000 C CNN
F 1 "Conn_02x08_Odd_Even-conn" H 5600 4926 50  0000 C CNN
F 2 "CLRLibrary:MicromaTch-16" H 5550 4500 50  0001 C CNN
F 3 "" H 5550 4500 50  0001 C CNN
	1    5550 4500
	1    0    0    -1  
$EndComp
Text GLabel 5850 4200 2    60   Input ~ 0
D0
Text GLabel 5850 4300 2    60   Input ~ 0
D1
Text GLabel 5850 4400 2    60   Input ~ 0
D2
Text GLabel 5850 4500 2    60   Input ~ 0
D3
Text GLabel 5850 4600 2    60   Input ~ 0
D4
Text GLabel 5850 4700 2    60   Input ~ 0
D5
Text GLabel 5850 4800 2    60   Input ~ 0
D6
Text GLabel 5850 4900 2    60   Input ~ 0
D7
Text GLabel 5350 4200 0    60   Input ~ 0
D8
Text GLabel 5350 4300 0    60   Input ~ 0
D9
Text GLabel 5350 4400 0    60   Input ~ 0
D10
Text GLabel 5350 4500 0    60   Input ~ 0
D11
Text GLabel 5350 4600 0    60   Input ~ 0
C8
Text GLabel 5350 4700 0    60   Input ~ 0
C9
Text GLabel 5350 4800 0    60   Input ~ 0
C10
Text GLabel 5350 4900 0    60   Input ~ 0
C11
Text Notes 4200 5700 0    50   ~ 0
Proper (opposite Rodgers) diode orientation\nColumns: A0,2,4,6; C0,2,4,6: Odd pins\nRows: Even pins
$Comp
L Connector_Generic:Conn_01x01 J2
U 1 1
P 3350 5300
F 0 "J2" H 3430 5342 50  0000 L CNN
F 1 "Conn_01x01" H 3430 5251 50  0000 L CNN
F 2 "CLRLibrary:KK156-1" H 3350 5300 50  0001 C CNN
F 3 "~" H 3350 5300 50  0001 C CNN
	1    3350 5300
	1    0    0    -1  
$EndComp
Connection ~ 3150 5300
$Comp
L Connector_Generic:Conn_02x02_Odd_Even J10
U 1 1
P 12000 4400
F 0 "J10" H 12050 4617 50  0000 C CNN
F 1 "Conn_02x02_Odd_Even" H 12050 4526 50  0000 C CNN
F 2 "Connector_PinHeader_2.54mm:PinHeader_2x02_P2.54mm_Vertical" H 12000 4400 50  0001 C CNN
F 3 "~" H 12000 4400 50  0001 C CNN
	1    12000 4400
	1    0    0    -1  
$EndComp
$Comp
L power:GND #PWR?
U 1 1
P 12300 4600
AR Path="/5CFC7757/6200B9B0" Ref="#PWR?"  Part="1" 
AR Path="/5CFEE74D/6200B9B0" Ref="#PWR?"  Part="1" 
AR Path="/5CE81FF5/6200B9B0" Ref="#PWR?"  Part="1" 
AR Path="/5CE982AE/6200B9B0" Ref="#PWR?"  Part="1" 
AR Path="/5BA655A7/5D01C728/6200B9B0" Ref="#PWR?"  Part="1" 
AR Path="/5D01CD70/6200B9B0" Ref="#PWR?"  Part="1" 
AR Path="/5D08CCAD/6200B9B0" Ref="#PWR?"  Part="1" 
AR Path="/5D117FD0/6200B9B0" Ref="#PWR?"  Part="1" 
AR Path="/6200B9B0" Ref="#PWR07"  Part="1" 
F 0 "#PWR07" H 12300 4350 50  0001 C CNN
F 1 "GND" H 12300 4450 50  0000 C CNN
F 2 "" H 12300 4600 50  0001 C CNN
F 3 "" H 12300 4600 50  0001 C CNN
	1    12300 4600
	1    0    0    -1  
$EndComp
Wire Wire Line
	12300 4400 12300 4500
Connection ~ 12300 4500
Wire Wire Line
	12300 4500 12300 4600
$EndSCHEMATC
